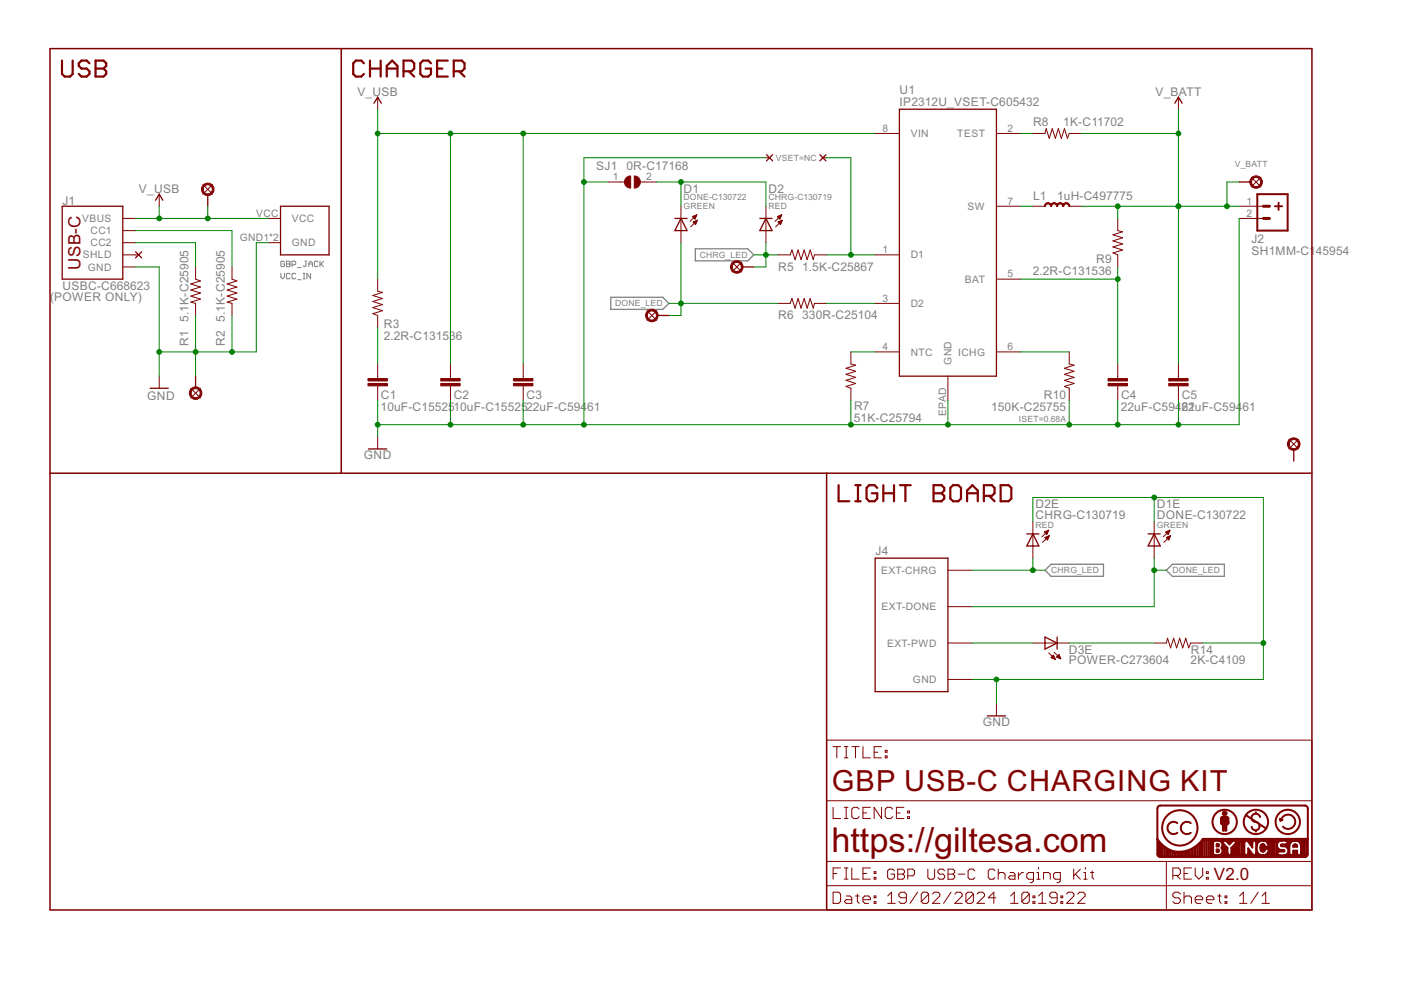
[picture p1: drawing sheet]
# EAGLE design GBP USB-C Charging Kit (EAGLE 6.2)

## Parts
C1  10uF-C15525  C0402_S  [C0402_S]
C2  10uF-C15525  C0402_S  [C0402_S]
C3  22uF-C59461  C0603_SMALL  [C0603_S]
C4  22uF-C59461  C0603_SMALL  [C0603_S]
C5  22uF-C59461  C0603_SMALL  [C0603_S]
D1  DONE-C130722  LED_0402  [L0402]
D1E  DONE-C130722  LED_0402  [L0402]
D2  CHRG-C130719  LED_0402  [L0402]
D2E  CHRG-C130719  LED_0402  [L0402]
D3E  POWER-C273604  LED_0402  [L0402]
GBP_JACK  VCC_IN  GBP_POWER_JACK_DIP  [GBP_POWER_JACK_DIP]
J1  USBC-C668623  USB-C_6P_POWER  [USB-C_6P]
J2  SH1MM-C145954  JST-21MM  [JST-2-1MM-SMD_RIGHT]
J4  GBP_LED_V2  [GBP_LED_V2]
L1  1uH-C497775  INDUCTOR_2  [PSPMAA0402]
R1  5.1K-C25905  R0402  [R0402]
R2  5.1K-C25905  R0402  [R0402]
R3  2.2R-C131536  R0402  [R0402]
R5  1.5K-C25867  R0402  [R0402]
R6  330R-C25104  R0402  [R0402]
R7  51K-C25794  R0402  [R0402]
R8  1K-C11702  R0402  [R0402]
R9  2.2R-C131536  R0402  [R0402]
R10  150K-C25755  R0402  [R0402]
R14  2K-C4109  R0402  [R0402]
SJ1  0R-C17168  JUMPER-SMD0402  [JUMPER-SMD_0402]
U1  IP2312U_VSET-C605432  IP2312_CUSTOM  [IP2312]
U$1  V_BATT  PAD_1.25  [PAD_1.25]
U$2  SOLDER_PAD-2.0  [SOLDER_PAD_2.0]
U$12  PAD_2.0  [PAD_2.0]
U$17  CC-NC-BCNIX  [CC-NC-B_NIX]
U$24  CHRG_LED  SOLDER_PAD-1.3  [SOLDER_PAD_1.3]
U$25  DONE_LED  SOLDER_PAD-1.3  [SOLDER_PAD_1.3]
U$41  PAD_1.25  [PAD_1.25]

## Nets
CHRG_LED: D2.A D2E.A J4.EXT-CHRG R5.1 U$24.P$1
DONE_LED: D1.A D1E.A J4.EXT-DONE R6.1 U$25.P$1
GND: C1.1 C2.1 C3.1 C4.1 C5.1 D1E.C D2E.C GBP_JACK.GND1(GND) GBP_JACK.GND2(GND) J1.A12-GND(GND) J1.B12-GND(GND) J2.2 J4.GND R1.2 R2.2 R7.1 R10.1 R14.1 SJ1.1 U1.EPAD(GND) U$12.P$1
N$1: D1.C D2.C SJ1.2
N$4: J1.B5(CC2) R1.1
N$6: R8.2 U1.2(TEST)
N$10: D3E.A J4.EXT-PWD J4.EXT-PWD'(EXT-PWD)
N$11: D3E.C R14.2
N$13: J1.A5(CC1) R2.1
N$14: C4.2 R9.1 U1.5(BAT)
N$15: C1.2 R3.1
N$19: R5.2 U1.1(D1)
N$27: R7.2 U1.4(NTC)
N$28: R10.2 U1.6(ICHG)
N$29: R6.2 U1.3(D2)
N$31: L1.P$1 U1.7(SW)
V_BATT: C5.2 J2.1 L1.P$2 R8.1 R9.2 U$1.P$1
V_USB: C2.2 C3.2 GBP_JACK.VCC J1.A9-VBUS(VBUS) J1.B9-VBUS(VBUS) R3.2 U1.8(VIN) U$41.P$1
Unconnected: J1.SHLD1(SHLD) J1.SHLD2(SHLD) J1.SHLD3(SHLD) J1.SHLD4(SHLD) U$2.P$1

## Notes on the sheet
- USB | CHARGER
- VSET=NC
- GREEN | RED
- (POWER ONLY)
- ISET=0.68A
- LIGHT BOARD
- RED | GREEN
- GBP USB-C CHARGING KIT
- https://giltesa.com
- V2.0

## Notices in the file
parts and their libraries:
SparkFun: Licensing: CC v3.0 Share-Alike You are welcome to use this library for commercial purposes.
SparkFun-PowerSymbols: Licensing: Creative Commons ShareAlike 4.0 International - https://creativecommons.org/licenses/by-sa/4.0
cc-by-nc-sa: All hardware is licensed under the Creative Commons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
